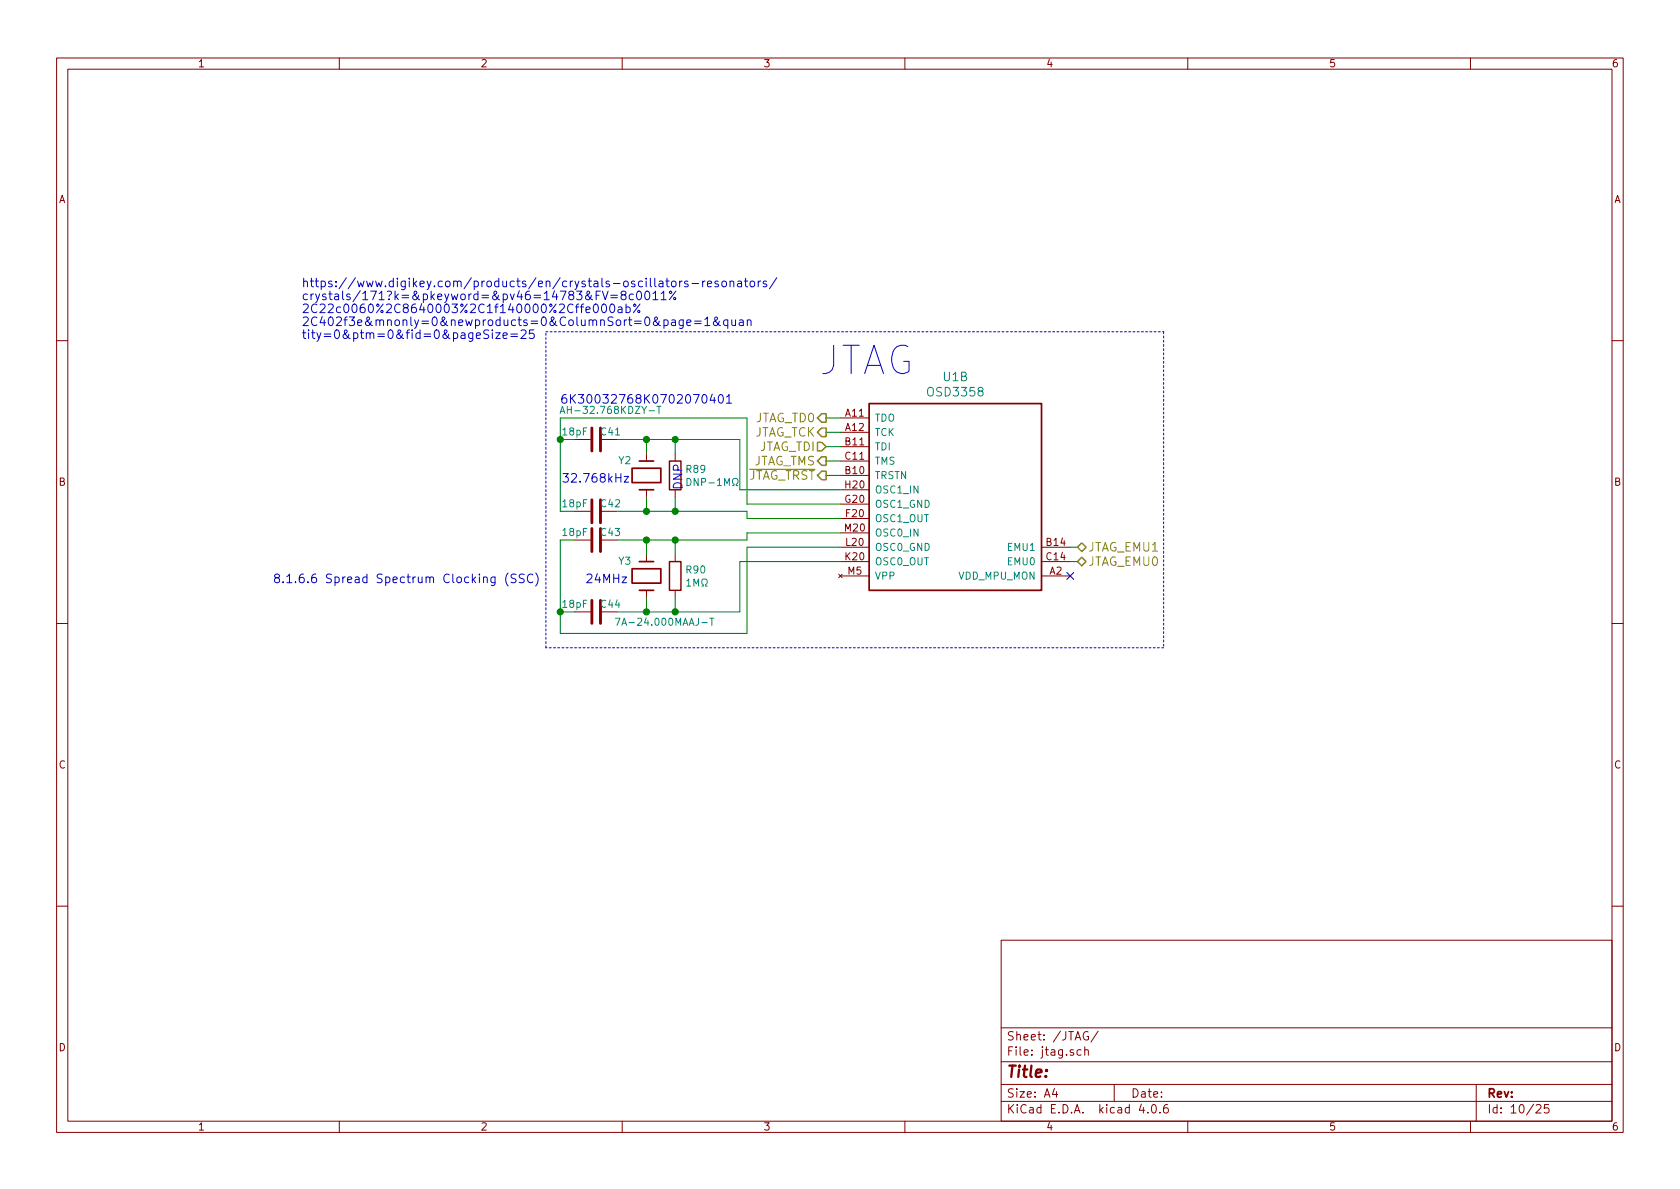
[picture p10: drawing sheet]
<svg xmlns="http://www.w3.org/2000/svg" width="297mm" height="210mm" viewBox="0 0 297 210" stroke-linecap="round" stroke-linejoin="round" font-family="sans-serif">
<g fill="none" stroke="#840000" stroke-width=".18">
<path d="M10 10.3h277v189.9h-277zM12 12.2h273v186.1h-273zM60 10.3v1.9M110 10.3v1.9M160 10.3v1.9M210 10.3v1.9M260 10.3v1.9M10 60.2h2M101.6 77.7h2.8M106.4 77.7h2.8M148.6 73.9h5.1M148.6 79h5.1"/>
<path d="M148.6 76.4h5.1M285 60.2h2M101.6 95.5h2.8M101.6 90.4h2.8M106.4 95.5h2.8M106.4 90.4h2.8M114.3 80.3v1.2M114.3 86.6v1.3M114.3 98v1.3M119.4 80.3v1.2M119.4 86.6v1.3M119.4 98v1.3"/>
<path d="M148.6 84.1h5.1M148.6 91.7h5.1M148.6 89.1h5.1M148.6 86.6h5.1M148.6 99.3h5.1M148.6 96.8h5.1M148.6 94.2h5.1M148.6 81.5h5.1M184.1 99.3h5.1M184.1 96.8h5.1M10 110.3h2M101.6 108.2h2.8"/>
<path d="M106.4 108.2h2.8M114.3 104.4v1.3M119.4 104.4v1.3M148.3 101.5l.6 .7M148.6 101.8h5.1M148.9 101.5l-.6 .7M184.1 101.8h5.1M285 110.3h2M10 160.2h2M177 166.3h108v32h-108zM285 160.2h2M60 198.3v1.9"/>
<path d="M110 198.3v1.9M160 198.3v1.9M177 194.8h108M177 191.8h108M177 187.8h108M177 181.8h108M186.4 192.5l-.3 1h.9M186.8 193v1M191.1 185.7l-.4-.1-.3 .3 .1 .6 .2 .1 .4-.1M191.8 185.7l.2-.1 .4 .1v.9M191.8 185.1v1.5M192.4 182.5a.73 .73 0 0 0-.9 .5 .73 .73 0 0 0 .5 .9l.5-.1v-.5h-.3"/>
<path d="M194.2 182.3l-1.3 2M197 191.8v3M201.8 195.2l-.4 1.1h1M202.9 196.7v.1M203.8 195.4l.1-.1a.81 .81 0 0 1 .6 .6 .81 .81 0 0 1-.3 .8l-.1 .1a.8 .8 0 0 1-.6-.6 .8 .8 0 0 1 .3-.8zM205.1 196.7v.1M206.4 195.3a.59 .59 0 0 0-.7 .7l.1 .7 .2 .1 .5-.1 .1-.5-.2-.2-.4-.1-.3 .3M210 198.3v1.9M260 198.3v1.9M261 191.8v6.5M271.6 195.5l.2-.2h.4l.3 .5-1 1h1M273.8 195.3h-.7l-.1 .7 .3-.1 .4 .1 .2 .2-.1 .5-.2 .1-.6-.1"/>
</g>
<path d="M153.7 71.4h30.4v33h-30.4zM111.8 82.8h5v2.5h-5zM113 99.3h2.6M113 86.6h2.6M113 81.5h2.6M111.8 100.6h5v2.5h-5zM113 104.4h2.6" fill="none" stroke="#840000" stroke-width=".3"/>
<path d="M118.4 99.3h2v5.1h-2zM118.4 81.5h2v5.1h-2z" fill="none" stroke="#840000" stroke-width=".25"/>
<path d="M99 73.1l.4-1.2 .5 1.2M99.2 72.7h.5M116.5 71.9v1.2M121.5 84.6a.64 .64 0 0 1 .7 .6 .64 .64 0 0 1-.7 .7zM129.5 85.9h.3v-.3a.54 .54 0 0 1-.3-.7 .54 .54 0 0 1 .8-.2 .57 .57 0 0 1-.1 .9v.3h.3M108.8 109.3h.8l-.5 1.3M121.4 102.7l.4-.3v1.3M121.4 103.7h.7M122.7 103.7v-1.3l.4 .9 .4-.9v1.3M124.1 103.7h.3v-.3a.54 .54 0 0 1-.3-.7 .54 .54 0 0 1 .7-.3 .57 .57 0 0 1-.1 1v.3h.3M125.5 109.3h.7M125.9 109.3v1.3" fill="none" stroke="#008484" stroke-width=".18"/>
<path d="M104.6 75.7v4.1M106.2 75.7v4.1M104.6 88.4v4.1M104.6 93.5v4M106.2 88.4v4.1M106.2 93.5v4M104.6 106.2v4M106.2 106.2v4" fill="none" stroke="#840000" stroke-width=".51"/>
<path d="M188.6 101.2l1.2 1.3M189.8 101.2l-1.2 1.3" fill="none" stroke="#000084" stroke-width=".18"/>
<g fill="#008400" stroke="#008400" stroke-width=".25">
<circle cx="99.1" cy="108.2" r=".51"/>
<circle cx="119.4" cy="108.2" r=".51"/>
<circle cx="119.4" cy="95.5" r=".51"/>
<circle cx="119.4" cy="77.7" r=".51"/>
<circle cx="119.4" cy="90.4" r=".51"/>
<circle cx="99.1" cy="77.7" r=".51"/>
<circle cx="114.3" cy="95.5" r=".51"/>
<circle cx="114.3" cy="108.2" r=".51"/>
<circle cx="114.3" cy="77.7" r=".51"/>
<circle cx="114.3" cy="90.4" r=".51"/>
</g>
<g fill="none" stroke="#008400" stroke-width=".18">
<path d="M99.1 77.7h2.5M109.2 77.7h21.6v8.9h17.8M114.3 77.7v2.6M119.4 77.7v2.6M146 73.9h2.6M146 76.4h2.6M146 79h2.6M101.6 95.5h-2.5v16.5h33v-15.2h16.5M109.2 90.4h22.9v1.3h16.5M114.3 87.9v2.5M114.3 95.5v2.5M119.4 87.9v2.5"/>
<path d="M119.4 95.5v2.5M146 81.5h2.6M146 84.1h2.6M148.6 99.3h-17.8v8.9h-21.6M148.6 89.1h-16.5v-15.2h-33v16.5h2.5M148.6 94.2h-16.5v1.3h-22.9M189.2 96.8h1.3M189.2 99.3h1.3M99.1 108.2h2.5M114.3 105.7v2.5M119.4 105.7v2.5"/>
</g>
<path d="M96.5 58.7h109.2M205.7 58.7v55.8M96.5 114.5v-55.8M205.7 114.5h-109.2" fill="none" stroke="#0000c2" stroke-width=".18" stroke-dasharray=".3 .4"/>
<path d="M144.5 78.2h.8l.7 .8-.7 .8h-.8zM145.3 73.1h.7v1.6h-.7l-.8-.8zM145.3 75.7h.7v1.5h-.7l-.8-.8zM145.3 80.8h.7v1.5h-.7l-.8-.8zM145.3 83.3h.7v1.5h-.7l-.8-.7zM190.5 96.8l.8-.8 .7 .8-.7 .7zM191.3 98.5l.7 .8-.7 .8-.8-.8z" fill="none" stroke="#848400" stroke-width=".25"/>
<path d="M132.5 83h11.6" fill="none" stroke="#848400" stroke-width=".18"/>
<g fill="none" stroke="#0000c2" stroke-width=".18">
<path d="M87 58.8v1.1M87.7 58.8h.7l-.7 1.1h.7M89 59.4l.7-.2-.1-.3-.4-.1-.2 .3v.7h.6M90.3 59.1h1.2M90.3 59.5h1.2M92.1 58.5l.3-.2h.3l.2 .2 .1 .3-.1 .2-.8 .9h.9M94.4 58.3h-.8v.8l.2-.2 .5 .1 .2 .2v.4l-.3 .3h-.4l-.2-.2M106.5 53.9l.2-.1a.81 .81 0 0 1 .6 .7 .81 .81 0 0 1-.6 .8l-.2-.2-.2-.4zM107.9 53.9l.3-.1a.81 .81 0 0 1 .5 .7 .81 .81 0 0 1-.5 .8l-.3-.2-.1-.4zM108 52.2h1.2M108 52.6h1.2M109.3 54.4h.6l.1 .9"/>
<path d="M110 54.6l-.5 .1a.3 .3 0 0 0-.3 .3 .3 .3 0 0 0 .3 .3l.5-.1M110.1 52.1l-.3-.3 .1-.2a.48 .48 0 0 1 .7 0l.1 .2-.2 .3-.6 .2v.6a.48 .48 0 0 0 .8-.2v-.3l-.3-.3M110.7 54.4a.48 .48 0 0 1 .7 0v.7a.48 .48 0 0 1-.7 .1M110.7 53.8v1.5M112 52.1a.48 .48 0 0 0-.7 0v.8a.48 .48 0 0 0 .7 0M112.8 51.6l.1-.1a.81 .81 0 0 1 .6 .7 .81 .81 0 0 1-.6 .8 .98 .98 0 0 1-.1-1.4zM112.8 54.9h.3v.3h-.3zM113.2 53.8l-1.2 1.5M114.1 51.6l.3-.1a.81 .81 0 0 1 .5 .7 .81 .81 0 0 1-.5 .8l-.3-.1-.1-.5zM115.4 51.9l.5-.4v1.5M115.4 53h.9M116.9 51.9l.4-.4v1.5"/>
<path d="M116.9 53h.9M117.7 49.7h.6M117.9 49.2v1.3l.4 .2M118.8 56.6h.6v1M118.8 49.9l.2-.2 .5 .2v.5l-.1 .2-.4 .1-.2-.1zM119.2 52.6h.2v.3h-.2zM119.4 56.9l-.5 .1a.3 .3 0 0 0-.2 .3 .3 .3 0 0 0 .2 .3l.5-.1M119.5 51.5l-1.2 1.5M120.2 49.7v1M120.6 49.7l-.3 .1-.1 .2M120.8 56.6v1.2l-.3 .3-.4-.1M120.8 56.6a.48 .48 0 0 0-.7 .1v.7a.48 .48 0 0 0 .7 .1"/>
<path d="M121.4 57.1l.8-.2-.1-.3h-.4l-.3 .2 .1 .7h.6M121.6 49.8l-.3-.1-.3 .2 .1 .2 .5 .2v.3h-.6M122.4 50.1h1.1M122.8 56.8h1.2M122.8 57.2h1.2M124.2 49.7v1M124.6 56.5l.5-.4v1.5M124.6 57.6h.9M124.7 49.7l-.3 .1-.2 .2M125.1 50.2l.7-.1v-.3l-.5-.1-.2 .2 .1 .7h.6M127 49.8l-.4-.1-.2 .2 .1 .2 .5 .2v.3h-.6M127.2 56.8l-.1 .3a.6 .6 0 0 1-.7 .5l-.3-.3v-.2l.8-.7-.1-.3h-.4a1.25 1.25 0 0 0 .9 1.5h.1"/>
<path d="M127.7 49.9l.2-.2 .5 .2v.5l-.1 .2-.4 .1-.2-.1zM128.7 56.6a.48 .48 0 0 0-.7 .1v.7a.48 .48 0 0 0 .7 .1M128.7 56.6v1.5M129.1 49.9l.1-.1a.36 .36 0 0 1 .5 .1v.8M129.1 49.7v1M129.4 56.6v.8a.38 .38 0 0 0 .6 0M130 56.6v1M130.5 49.8h.5l.1 .9M130.8 56.6h.5l.1 1M131.1 50.1h-.5a.3 .3 0 0 0-.2 .3 .3 .3 0 0 0 .2 .3l.5-.1M131.4 56.9l-.5 .1a.3 .3 0 0 0-.2 .3 .3 .3 0 0 0 .2 .3l.5-.1M131.6 49.7h.6"/>
<path d="M131.8 49.2v1.3l.4 .2M132.1 56.7l.1-.1a.36 .36 0 0 1 .6 .2v.8M132.1 56.6v1M132.7 49.9l.2-.2 .4 .2 .1 .5-.1 .2-.4 .1-.2-.1zM134.1 49.7v1M134.5 49.7l-.3 .1-.1 .2M135.5 49.8l-.3-.1-.3 .2 .1 .2 .5 .2v.3h-.6M137.3 49.1l-1.3 2M124.3 69.9l.2-.1a.81 .81 0 0 1 .5 .7 .81 .81 0 0 1-.5 .8l-.2-.2-.2-.4zM125.9 69.7l-.3 1.1h.9M126.3 70.3v1M127.2 69.9l.2-.1a.81 .81 0 0 1 .5 .7 .81 .81 0 0 1-.5 .8l-.2-.2-.2-.4z"/>
<path d="M128.4 70.2l.5-.4v1.5M128.4 71.3h.9M110.4 84.2h.8l-.8 1.1h.8M89.8 101.3a1.75 1.75 0 0 0 0 2.3M91.2 101.6a.62 .62 0 0 0-.8 .1v.4l.8 .4v.4a.62 .62 0 0 1-.9 .1M92.7 101.6a.62 .62 0 0 0-.8 .1v.4l.7 .4v.4a.62 .62 0 0 1-.8 .1M94.2 101.7a.62 .62 0 0 0-.7 0 .62 .62 0 0 0-.3 .7 .58 .58 0 0 0 .4 .6 .58 .58 0 0 0 .6-.1M94.7 101.3a1.75 1.75 0 0 1 0 2.3"/>
<circle cx="112.2" cy="54" r=".22"/>
<circle cx="118.6" cy="51.7" r=".22"/>
</g>
<text font-size="7" fill="#0000c2" x="144.8" y="66.3">JTAG</text>
<text font-size="2.8" fill="#840000" x="178" y="190.5">Title:</text>
<g font-size="2.1" fill="#0000c2">
<text x="53.3" y="50.8">https://www.digikey.com/products/en/crystals-oscillators-resonators/</text>
<text x="53.3" y="53.1">crystals/171?k=&amp;pkeyword=&amp;pv46=14783&amp;FV=8c0011%</text>
<text x="53.3" y="55.4">2C22c0060%2C8640003%2C1f140000%2Cffe000ab%</text>
<text x="53.3" y="57.7">2C402f3e&amp;mnonly=0&amp;newproducts=0&amp;ColumnSort=0&amp;page=1&amp;quan</text>
<text x="53.3" y="59.9">tity=0&amp;ptm=0&amp;fid=0&amp;pageSize=25</text>
<text x="99.1" y="71.4">6K30032768K0702070401</text>
<text x="99.3" y="85.3">32.768kHz</text>
<text x="120.6" y="86.6" transform="rotate(-90 120.6 86.6)">DNP</text>
<text x="48.3" y="103.1">8.1.6.6 Spread Spectrum Clocking (SSC)</text>
<text x="103.5" y="103.1">24MHz</text>
</g>
<g font-size="2.1" fill="#008484">
<text x="164.3" y="70.1">OSD3358</text>
<text x="166.8" y="67.4">U1B</text>
</g>
<g font-size="2.1" fill="#848400">
<text x="132.9" y="77.2">JTAG_TCK</text>
<text x="133.3" y="74.7">JTAG_TD0</text>
<text x="132.8" y="82.3">JTAG_TMS</text>
<text x="133.9" y="79.8">JTAG_TDI</text>
<text x="131.7" y="84.8">JTAG_TRST</text>
<text x="192.4" y="97.5">JTAG_EMU1</text>
<text x="192.4" y="100.1">JTAG_EMU0</text>
</g>
<g font-size="2.1" fill="#840000">
<text x="178" y="184">Sheet: /JTAG/</text>
<text x="178" y="186.7">File: jtag.sch</text>
<text x="178" y="196.9">KiCad E.D.A. kicad 4.0.6</text>
<text x="178" y="194.1">Size: A4</text>
<text x="200" y="194.1">Date:</text>
<text x="263" y="194.1">Rev:</text>
<text x="263" y="196.9">Id: 10/25</text>
</g>
<g font-size="1.8" fill="#840000">
<text x="35" y="11.9">1</text>
<text x="85" y="11.9">2</text>
<text x="135" y="11.9">3</text>
<text x="185" y="11.9">4</text>
<text x="235" y="11.9">5</text>
<text x="285" y="11.9">6</text>
<text x="10.4" y="35.9">A</text>
<text x="285.4" y="35.9">A</text>
<text x="149.5" y="73.7">A11</text>
<text x="149.5" y="76.2">A12</text>
<text x="149.5" y="83.8">B10</text>
<text x="149.5" y="78.7">B11</text>
<text x="149.5" y="81.3">C11</text>
<text x="10.4" y="85.9">B</text>
<text x="149.5" y="88.9">G20</text>
<text x="149.5" y="86.4">H20</text>
<text x="285.4" y="85.9">B</text>
<text x="149.4" y="94">M20</text>
<text x="149.6" y="91.4">F20</text>
<text x="149.5" y="99.1">K20</text>
<text x="149.6" y="96.5">L20</text>
<text x="149.9" y="101.6">M5</text>
<text x="185.1" y="96.5">B14</text>
<text x="185.1" y="99.1">C14</text>
<text x="185.6" y="101.6">A2</text>
<text x="10.4" y="135.9">C</text>
<text x="285.4" y="135.9">C</text>
<text x="10.4" y="185.9">D</text>
<text x="285.4" y="185.9">D</text>
<text x="35" y="199.9">1</text>
<text x="85" y="199.9">2</text>
<text x="135" y="199.9">3</text>
<text x="185" y="199.9">4</text>
<text x="235" y="199.9">5</text>
<text x="285" y="199.9">6</text>
</g>
<g font-size="1.8" fill="#008484">
<text x="99.5" y="77">18pF</text>
<text x="100.4" y="73.2">AH-32.768KDZY-T</text>
<text x="106.3" y="77">C41</text>
<text x="154.7" y="74.5">TDO</text>
<text x="154.7" y="77.1">TCK</text>
<text x="109.4" y="82.1">Y2</text>
<text x="121.4" y="83.6">R89</text>
<text x="154.7" y="79.6">TDI</text>
<text x="154.7" y="82.2">TMS</text>
<text x="99.5" y="89.7">18pF</text>
<text x="106.3" y="89.7">C42</text>
<text x="122.6" y="85.9">DNP-1M</text>
<text x="154.7" y="84.7">TRSTN</text>
<text x="154.7" y="89.8">OSC1_GND</text>
<text x="154.7" y="87.2">OSC1_IN</text>
<text x="99.5" y="94.8">18pF</text>
<text x="106.3" y="94.8">C43</text>
<text x="154.7" y="92.3">OSC1_OUT</text>
<text x="154.7" y="94.9">OSC0_IN</text>
<text x="109.4" y="99.8">Y3</text>
<text x="121.4" y="101.4">R90</text>
<text x="154.7" y="99.9">OSC0_OUT</text>
<text x="154.7" y="97.4">OSC0_GND</text>
<text x="178.2" y="97.4">EMU1</text>
<text x="178.2" y="99.9">EMU0</text>
<text x="99.5" y="107.5">18pF</text>
<text x="106.3" y="107.5">C44</text>
<text x="154.7" y="102.5">VPP</text>
<text x="169.4" y="102.5">VDD_MPU_MON</text>
<text x="110" y="110.6">7A-24.000MAAJ-T</text>
</g>
</svg>
